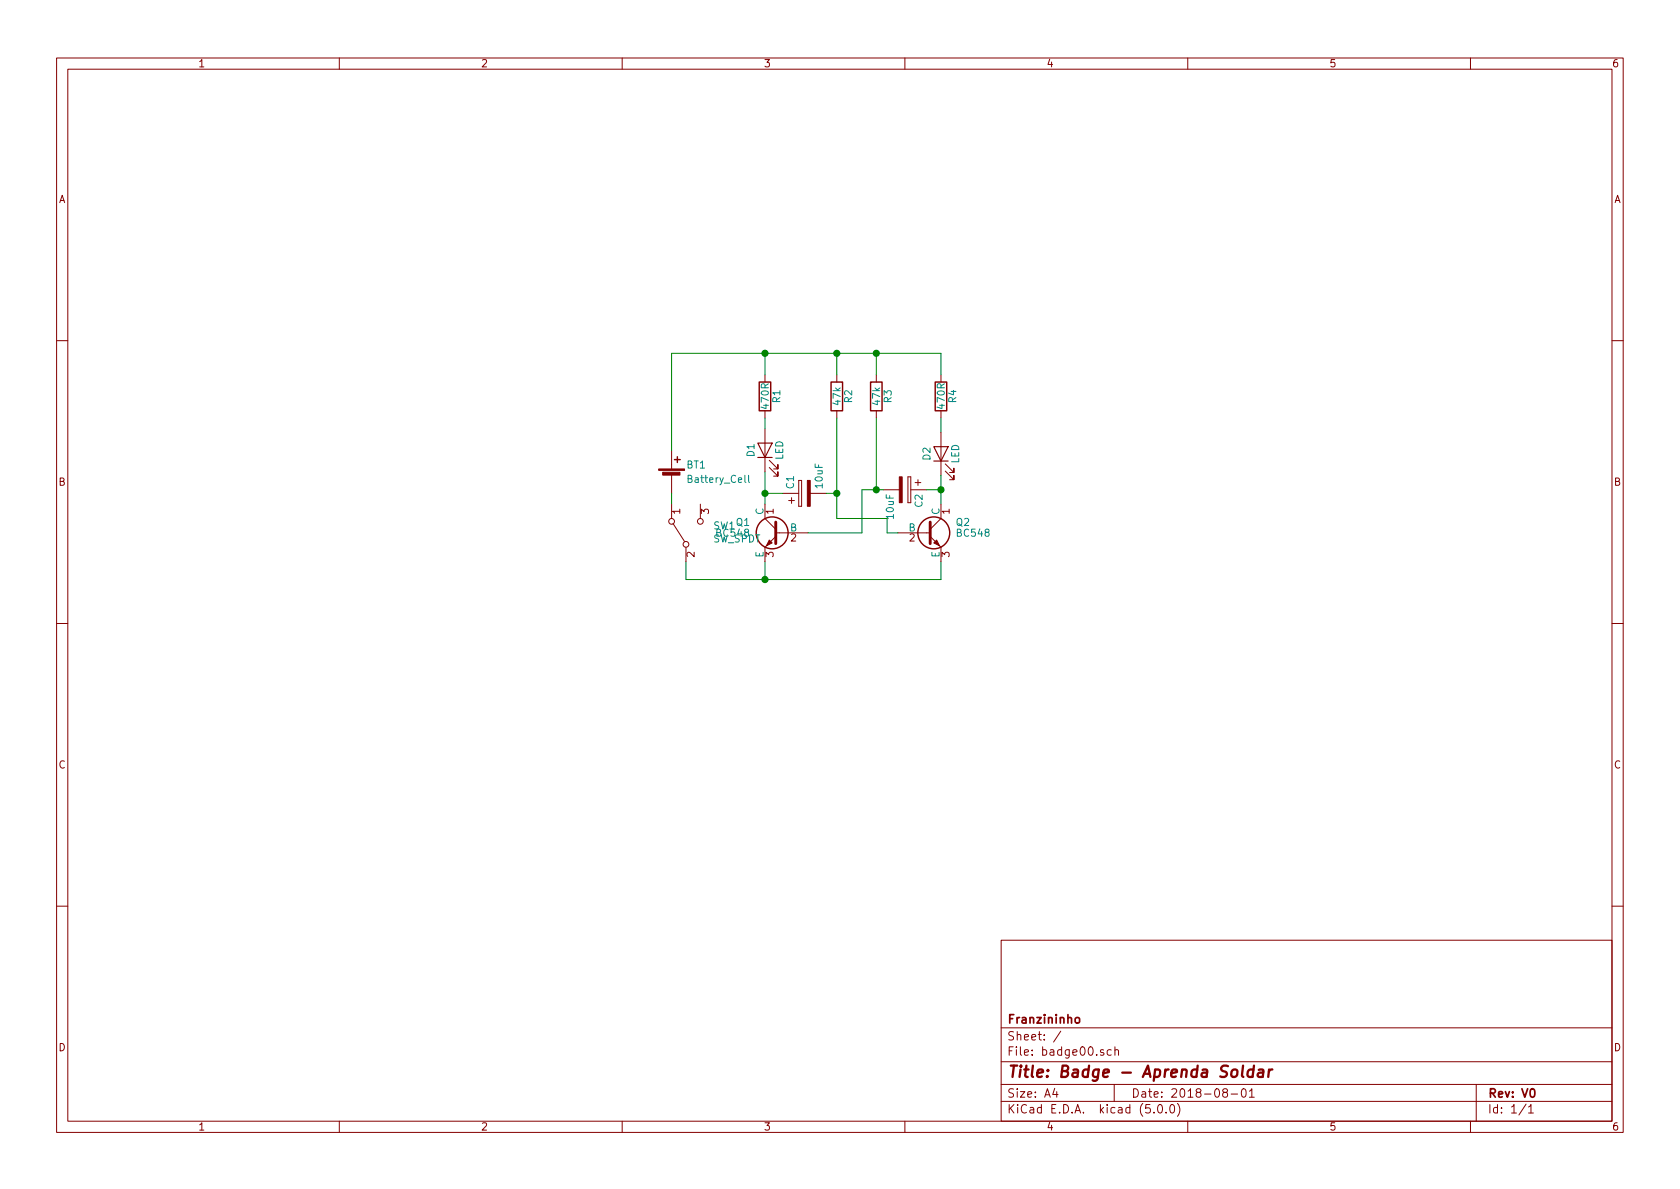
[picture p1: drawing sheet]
<svg xmlns="http://www.w3.org/2000/svg" width="297mm" height="210mm" viewBox="0 0 297 210" stroke-linecap="round" stroke-linejoin="round" font-family="sans-serif">
<g fill="none" stroke="#840000" stroke-width=".18">
<path d="M10 10.3h277v189.9h-277zM12 12.2h273v186.1h-273zM60 10.3v1.9M110 10.3v1.9M160 10.3v1.9M210 10.3v1.9M260 10.3v1.9M10 60.2h2M118.7 79.6v3.3M135.3 66.3v1.3M135.3 72.6v1.3M135.3 75.8v7.6"/>
<path d="M148 66.3v1.3M148 72.6v1.3M154.9 66.3v1.3M154.9 72.6v1.3M166.4 66.3v1.3M166.4 72.6v1.3M166.4 76.4v7.7M285 60.2h2M118.7 83.9v3.3M118.7 89.1v2.6M119 92.6l2 3.2M121.3 96.8v2.5"/>
<path d="M123.8 89.1v2.6M135.3 89.1v2.6l1.9 1.9M136 82.7l1.5 1.5v-.8v.8h-.7M136 81.4l1.5 1.5v-.7v.7h-.7M137.2 94.9l-1.9 1.9v2.5M137.2 94.2h5.7M138.4 87.2h2.8M139.4 88.5h1.1M140 88v1M141.2 89.5h.5zM141.2 85v4.5zM141.2 85h.5z"/>
<path d="M141.7 85v4.5zM143.3 87.2h2.7M156.2 86.6h2.8M158.7 94.2h5.8M160.5 84.3h.5zM160.5 84.3v4.6zM160.5 88.9h.5zM161 84.3v4.6zM161 86.6h2.8M161.8 85.3h1M162.3 84.8v1M164.5 94.9l1.9 1.9v2.5"/>
<path d="M166.4 89.1v2.6l-1.9 1.9M167.1 83.3l1.6 1.5v-.7v.7h-.8M167.1 82l1.6 1.6v-.8v.8h-.8M10 110.3h2M285 110.3h2M10 160.2h2M177 166.3h108v32h-108zM285 160.2h2M60 198.3v1.9M110 198.3v1.9M160 198.3v1.9M177 194.8h108"/>
<path d="M177 191.8h108M177 187.8h108M177 181.8h108M186.5 192.5l-.4 1h1M186.8 193v1M187.6 182.3l-1.3 2M195.1 185.7l-.3-.1-.2 .2v.2l.5 .2v.3h-.5M196.5 185.7l-.4-.1-.3 .3v.6l.3 .1 .4-.1M197 191.8v3M197.1 185.7l.2-.1 .4 .1 .1 .9M197.1 185.1v1.5M204 196.7v.1"/>
<path d="M204.8 195.5l.4-.2a.94 .94 0 0 1 0 1.5 .79 .79 0 0 1-.4-1.3zM206.2 196.7v.1M207 195.4l.3-.1a.94 .94 0 0 1 0 1.5 .82 .82 0 0 1-.3-1.4zM208.2 195.1a1.71 1.71 0 0 1 0 2.3M210 198.3v1.9M216.5 193.2l-.3-.3 .1-.2a.48 .48 0 0 1 .6-.1l.1 .2-.1 .3-.6 .1a.48 .48 0 0 0 0 .7l.2 .1 .5-.1v-.4l-.2-.3M217.7 193.5h1.1M219.6 192.7l.4-.2a.94 .94 0 0 1 0 1.5 .82 .82 0 0 1-.4-1.3zM220.9 193l.4-.5v1.5M220.9 194h.9M260 198.3v1.9M261 191.8v6.5"/>
<path d="M269.8 195.2l-1.2 2M270.3 195.8l.4-.5v1.5M270.3 196.8h.8"/>
<circle cx="118.7" cy="92.2" r=".51"/>
<circle cx="121.3" cy="96.3" r=".51"/>
<circle cx="123.8" cy="92.2" r=".51"/>
</g>
<path d="M190.2 180.1l.2-.2 .4 .2v.7l-.2 .1-.4-.1zM270.7 192.7l.3-.2a.94 .94 0 0 1 0 1.5l-.4-.3-.1-.6z" fill="none" stroke="#840000" stroke-width=".3"/>
<path d="M217.9 189.3a.51 .51 0 0 1 .5-.2 .51 .51 0 0 1 .4 .4l-.1 .6a.56 .56 0 0 1-.5 .4 .56 .56 0 0 1-.5-.4zM219.8 188.4l-.2 1.8 .2 .2M221.6 189.2a.68 .68 0 0 0-1 .3l-.1 .6 .2 .2 .2 .1 .6-.1M221.7 188.4l-.2 2M222.6 189.2h.7v1.2M223.4 189.6l-.7 .1a.4 .4 0 0 0-.3 .3 .4 .4 0 0 0 .2 .4l.7-.1M224.4 189.1l-.2 1.3M225 189.1a.5 .5 0 0 0-.6 .4" fill="none" stroke="#840000" stroke-width=".41"/>
<g fill="none" stroke="#840000" stroke-width=".25">
<path d="M134.2 67.6h2.1v5h-2.1zM146.9 67.6h2.1v5h-2.1zM153.9 67.6h2.1v5h-2.1zM165.4 67.6h2v5h-2zM119.3 81.3h1M119.8 80.8v1"/>
<circle cx="136.5" cy="94.2" r="2.82"/>
<circle cx="165.1" cy="94.2" r="2.82"/>
</g>
<path d="M137.2 92.3v3.8M164.5 92.3v3.8" fill="none" stroke="#840000" stroke-width=".51"/>
<g fill="#840000" stroke="#840000" stroke-width=".18">
<path d="M136 95.5l.5 .5-1 .5z"/>
<path d="M165.1 96l.5-.5 .5 1z"/>
<path d="M116.5 82.9h4.5v.3h-4.5z"/>
<path d="M117.2 83.5h3v.5h-3z"/>
<path d="M142.7 85h.6v4.5h-.6z"/>
<path d="M159 84.3h.5v4.6h-.5z"/>
</g>
<path d="M132.4 84v1.1l.1 .2" fill="none" stroke="#008484" stroke-width=".18"/>
<path d="M134 78.4h2.5l-1.2 2.5zM165.1 79h2.5l-1.2 2.5zM134 80.9h2.5M165.1 81.5h2.5" fill="none" stroke="#840000" stroke-width=".2"/>
<g fill="none" stroke="#008400" stroke-width=".18">
<path d="M135.3 62.5v3.8M135.3 73.9v1.9M148 62.5v3.8M148 73.9v17.8h8.8v2.5h1.9M154.9 62.5v3.8M154.9 73.9v12.7M166.4 66.3v-3.8h-47.7v17.1M166.4 73.9v2.5M118.7 87.2v1.9M121.3 99.3v3.2h45.1v-3.2M135.3 83.4v5.7M135.3 99.3v3.2"/>
<path d="M135.3 87.2h3.1M146 87.2h2M156.2 86.6h-3.8v7.6h-9.5M163.8 86.6h2.6M166.4 84.1v5"/>
</g>
<g fill="#008400" stroke="#008400" stroke-width=".25">
<circle cx="135.3" cy="87.2" r=".51"/>
<circle cx="166.4" cy="86.6" r=".51"/>
<circle cx="148" cy="62.5" r=".51"/>
<circle cx="154.9" cy="62.5" r=".51"/>
<circle cx="154.9" cy="86.6" r=".51"/>
<circle cx="148" cy="87.2" r=".51"/>
<circle cx="135.3" cy="62.5" r=".51"/>
<circle cx="135.3" cy="102.5" r=".51"/>
</g>
<text font-size="2.8" fill="#840000" x="178" y="190.5">Title: Badge - Aprenda Soldar</text>
<g font-size="2.1" fill="#840000">
<text x="178" y="184">Sheet: /</text>
<text x="178" y="181">Franzininho</text>
<text x="178" y="186.7">File: badge00.sch</text>
<text x="178" y="196.9">KiCad E.D.A. kicad (5.0.0)</text>
<text x="178" y="194.1">Size: A4</text>
<text x="200" y="194.1">Date: 2018-08-01</text>
<text x="263" y="194.1">Rev: V0</text>
<text x="263" y="196.9">Id: 1/1</text>
</g>
<g font-size="1.8" fill="#840000">
<text x="35" y="11.9">1</text>
<text x="85" y="11.9">2</text>
<text x="135" y="11.9">3</text>
<text x="185" y="11.9">4</text>
<text x="235" y="11.9">5</text>
<text x="285" y="11.9">6</text>
<text x="10.4" y="35.9">A</text>
<text x="285.4" y="35.9">A</text>
<text x="10.4" y="85.9">B</text>
<text x="285.4" y="85.9">B</text>
<text x="120.3" y="90.9" transform="rotate(-90 120.3 90.9)">1</text>
<text x="125.3" y="90.9" transform="rotate(-90 125.3 90.9)">3</text>
<text x="136.8" y="90.9" transform="rotate(-90 136.8 90.9)">1</text>
<text x="139.9" y="95.8">2</text>
<text x="160.8" y="95.8">2</text>
<text x="167.9" y="90.9" transform="rotate(-90 167.9 90.9)">1</text>
<text x="122.8" y="98.5" transform="rotate(-90 122.8 98.5)">2</text>
<text x="136.8" y="98.5" transform="rotate(-90 136.8 98.5)">3</text>
<text x="167.9" y="98.5" transform="rotate(-90 167.9 98.5)">3</text>
<text x="10.4" y="135.9">C</text>
<text x="285.4" y="135.9">C</text>
<text x="10.4" y="185.9">D</text>
<text x="285.4" y="185.9">D</text>
<text x="35" y="199.9">1</text>
<text x="85" y="199.9">2</text>
<text x="135" y="199.9">3</text>
<text x="185" y="199.9">4</text>
<text x="235" y="199.9">5</text>
<text x="285" y="199.9">6</text>
</g>
<g font-size="1.8" fill="#008484">
<text x="138" y="71.2" transform="rotate(-90 138 71.2)">R1</text>
<text x="148.6" y="71.6" transform="rotate(-90 148.6 71.6)">47k</text>
<text x="150.7" y="71.2" transform="rotate(-90 150.7 71.2)">R2</text>
<text x="155.6" y="71.6" transform="rotate(-90 155.6 71.6)">47k</text>
<text x="157.7" y="71.2" transform="rotate(-90 157.7 71.2)">R3</text>
<text x="169.1" y="71.2" transform="rotate(-90 169.1 71.2)">R4</text>
<text x="135.9" y="72.2" transform="rotate(-90 135.9 72.2)">470R</text>
<text x="167.1" y="72.2" transform="rotate(-90 167.1 72.2)">470R</text>
<text x="121.4" y="82.8">BT1</text>
<text x="133.4" y="80.7" transform="rotate(-90 133.4 80.7)">D1</text>
<text x="138.5" y="81.4" transform="rotate(-90 138.5 81.4)">LED</text>
<text x="164.5" y="81.4" transform="rotate(-90 164.5 81.4)">D2</text>
<text x="169.6" y="82" transform="rotate(-90 169.6 82)">LED</text>
<text x="121.9" y="85.4">Battery_Cell</text>
<text x="140.4" y="86.4" transform="rotate(-90 140.4 86.4)">C1</text>
<text x="145.5" y="86.3" transform="rotate(-90 145.5 86.3)">10uF</text>
<text x="163.1" y="89.7" transform="rotate(-90 163.1 89.7)">C2</text>
<text x="126" y="95.9">SW_SPDT</text>
<text x="126.2" y="93.6">SW1</text>
<text x="126.8" y="94.9">BC548</text>
<text x="130.2" y="93">Q1</text>
<text x="135" y="91.1" transform="rotate(-90 135 91.1)">C</text>
<text x="139.7" y="94">B</text>
<text x="158" y="91.7" transform="rotate(-90 158 91.7)">10uF</text>
<text x="160.7" y="94">B</text>
<text x="166.1" y="91.1" transform="rotate(-90 166.1 91.1)">C</text>
<text x="169.1" y="93">Q2</text>
<text x="169.3" y="94.9">BC548</text>
<text x="135" y="98.6" transform="rotate(-90 135 98.6)">E</text>
<text x="166.1" y="98.6" transform="rotate(-90 166.1 98.6)">E</text>
</g>
</svg>
